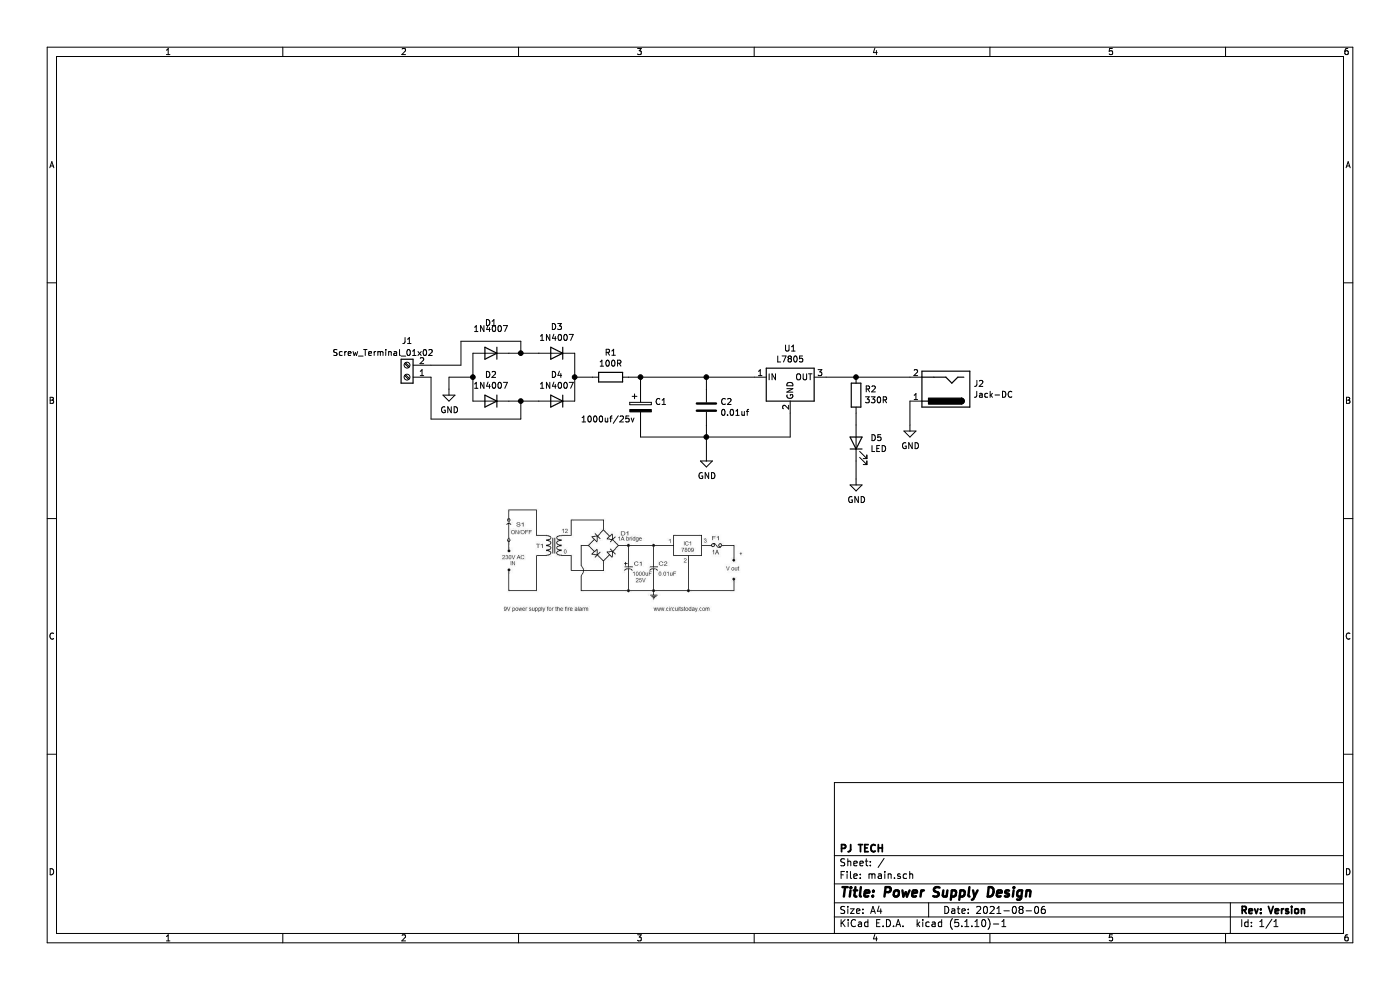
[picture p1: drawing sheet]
EESchema Schematic File Version 4
EELAYER 30 0
EELAYER END
$Descr A4 11693 8268
encoding utf-8
Sheet 1 1
Title "Power Supply Design"
Date "2021-08-06"
Rev "Version"
Comp "PJ TECH"
Comment1 ""
Comment2 ""
Comment3 ""
Comment4 ""
$EndDescr
$Comp
L Device:D D1
U 1 1
P 4100 2950
F 0 "D1" H 4100 2700 50  0000 C CNN
F 1 "1N4007" H 4100 2750 50  0000 C CNN
F 2 "Diode_THT:D_DO-15_P15.24mm_Horizontal" H 4100 2950 50  0001 C CNN
F 3 "~" H 4100 2950 50  0001 C CNN
	1    4100 2950
	-1   0    0    1   
$EndComp
$Comp
L Device:D D2
U 1 1
P 4100 3350
F 0 "D2" H 4100 3133 50  0000 C CNN
F 1 "1N4007" H 4100 3224 50  0000 C CNN
F 2 "Diode_THT:D_DO-15_P15.24mm_Horizontal" H 4100 3350 50  0001 C CNN
F 3 "~" H 4100 3350 50  0001 C CNN
	1    4100 3350
	-1   0    0    1   
$EndComp
$Comp
L Device:D D3
U 1 1
P 4650 2950
F 0 "D3" H 4650 2733 50  0000 C CNN
F 1 "1N4007" H 4650 2824 50  0000 C CNN
F 2 "Diode_THT:D_DO-15_P15.24mm_Horizontal" H 4650 2950 50  0001 C CNN
F 3 "~" H 4650 2950 50  0001 C CNN
	1    4650 2950
	-1   0    0    1   
$EndComp
$Comp
L Device:D D4
U 1 1
P 4650 3350
F 0 "D4" H 4650 3133 50  0000 C CNN
F 1 "1N4007" H 4650 3224 50  0000 C CNN
F 2 "Diode_THT:D_DO-15_P15.24mm_Horizontal" H 4650 3350 50  0001 C CNN
F 3 "~" H 4650 3350 50  0001 C CNN
	1    4650 3350
	-1   0    0    1   
$EndComp
$Comp
L Device:CP C1
U 1 1
P 5350 3400
F 0 "C1" H 5468 3446 50  0000 L CNN
F 1 "1000uf/25v" H 4850 3300 50  0000 L CNN
F 2 "Capacitor_THT:CP_Radial_D12.5mm_P7.50mm" H 5388 3250 50  0001 C CNN
F 3 "~" H 5350 3400 50  0001 C CNN
	1    5350 3400
	1    0    0    -1  
$EndComp
$Comp
L Device:R R2
U 1 1
P 7150 3300
F 0 "R2" H 7080 3254 50  0000 R CNN
F 1 "330R" H 7080 3345 50  0000 R CNN
F 2 "Resistor_THT:R_Axial_DIN0204_L3.6mm_D1.6mm_P7.62mm_Horizontal" V 7080 3300 50  0001 C CNN
F 3 "~" H 7150 3300 50  0001 C CNN
	1    7150 3300
	-1   0    0    1   
$EndComp
$Comp
L Regulator_Linear:L7805 U1
U 1 1
P 6600 3150
F 0 "U1" H 6600 3392 50  0000 C CNN
F 1 "L7805" H 6600 3301 50  0000 C CNN
F 2 "Package_TO_SOT_THT:TO-220-3_Vertical" H 6625 3000 50  0001 L CIN
F 3 "http://www.st.com/content/ccc/resource/technical/document/datasheet/41/4f/b3/b0/12/d4/47/88/CD00000444.pdf/files/CD00000444.pdf/jcr:content/translations/en.CD00000444.pdf" H 6600 3100 50  0001 C CNN
	1    6600 3150
	1    0    0    -1  
$EndComp
$Comp
L Device:LED D5
U 1 1
P 7150 3700
F 0 "D5" V 7189 3582 50  0000 R CNN
F 1 "LED" V 7098 3582 50  0000 R CNN
F 2 "LED_THT:LED_D8.0mm" H 7150 3700 50  0001 C CNN
F 3 "~" H 7150 3700 50  0001 C CNN
	1    7150 3700
	0    -1   -1   0   
$EndComp
$Comp
L Device:C C2
U 1 1
P 5900 3400
F 0 "C2" H 6015 3446 50  0000 L CNN
F 1 "0.01uf" H 6015 3355 50  0000 L CNN
F 2 "Capacitor_THT:C_Disc_D8.0mm_W5.0mm_P5.00mm" H 5938 3250 50  0001 C CNN
F 3 "~" H 5900 3400 50  0001 C CNN
	1    5900 3400
	1    0    0    -1  
$EndComp
Wire Wire Line
	3950 2950 3950 3150
Wire Wire Line
	4250 2950 4350 2950
Wire Wire Line
	4250 3350 4350 3350
Wire Wire Line
	4800 2950 4800 3150
$Comp
L Device:R R1
U 1 1
P 5100 3150
F 0 "R1" V 4893 3150 50  0000 C CNN
F 1 "100R" V 4984 3150 50  0000 C CNN
F 2 "Resistor_THT:R_Axial_DIN0204_L3.6mm_D1.6mm_P7.62mm_Horizontal" V 5030 3150 50  0001 C CNN
F 3 "~" H 5100 3150 50  0001 C CNN
	1    5100 3150
	0    1    1    0   
$EndComp
Wire Wire Line
	4800 3150 4950 3150
Connection ~ 4800 3150
Wire Wire Line
	4800 3150 4800 3350
Wire Wire Line
	5250 3150 5350 3150
Wire Wire Line
	5900 3250 5900 3150
Connection ~ 5900 3150
Wire Wire Line
	5900 3150 6300 3150
Wire Wire Line
	5350 3250 5350 3150
Connection ~ 5350 3150
Wire Wire Line
	5350 3150 5900 3150
Wire Wire Line
	6900 3150 7150 3150
Wire Wire Line
	7150 3450 7150 3550
Wire Wire Line
	5350 3550 5350 3650
Wire Wire Line
	5350 3650 5900 3650
Wire Wire Line
	5900 3650 5900 3550
Wire Wire Line
	5900 3650 6600 3650
Wire Wire Line
	6600 3650 6600 3450
Connection ~ 5900 3650
$Comp
L power:GND #PWR03
U 1 1
P 7150 4000
F 0 "#PWR03" H 7150 3750 50  0001 C CNN
F 1 "GND" H 7155 3827 50  0000 C CNN
F 2 "" H 7150 4000 50  0001 C CNN
F 3 "" H 7150 4000 50  0001 C CNN
	1    7150 4000
	1    0    0    -1  
$EndComp
$Comp
L power:GND #PWR02
U 1 1
P 5900 3800
F 0 "#PWR02" H 5900 3550 50  0001 C CNN
F 1 "GND" H 5905 3627 50  0000 C CNN
F 2 "" H 5900 3800 50  0001 C CNN
F 3 "" H 5900 3800 50  0001 C CNN
	1    5900 3800
	1    0    0    -1  
$EndComp
$Comp
L power:GND #PWR01
U 1 1
P 3750 3250
F 0 "#PWR01" H 3750 3000 50  0001 C CNN
F 1 "GND" H 3755 3077 50  0000 C CNN
F 2 "" H 3750 3250 50  0001 C CNN
F 3 "" H 3750 3250 50  0001 C CNN
	1    3750 3250
	1    0    0    -1  
$EndComp
Wire Wire Line
	7150 3850 7150 4000
Wire Wire Line
	5900 3800 5900 3650
Wire Wire Line
	3750 3250 3750 3150
Wire Wire Line
	3750 3150 3950 3150
Connection ~ 3950 3150
Wire Wire Line
	3950 3150 3950 3350
$Comp
L Connector:Screw_Terminal_01x02 J1
U 1 1
P 3400 3150
F 0 "J1" H 3400 2850 50  0000 C CNN
F 1 "Screw_Terminal_01x02" H 3600 2950 50  0000 C CNN
F 2 "TerminalBlock_Phoenix:TerminalBlock_Phoenix_MKDS-3-2-5.08_1x02_P5.08mm_Horizontal" H 3400 3150 50  0001 C CNN
F 3 "~" H 3400 3150 50  0001 C CNN
	1    3400 3150
	-1   0    0    1   
$EndComp
$Comp
L Connector:Jack-DC J2
U 1 1
P 7900 3250
F 0 "J2" H 7670 3208 50  0000 R CNN
F 1 "Jack-DC" H 7670 3299 50  0000 R CNN
F 2 "TerminalBlock:TerminalBlock_bornier-2_P5.08mm" H 7950 3210 50  0001 C CNN
F 3 "~" H 7950 3210 50  0001 C CNN
	1    7900 3250
	-1   0    0    1   
$EndComp
Wire Wire Line
	7150 3150 7600 3150
Connection ~ 7150 3150
$Comp
L power:GND #PWR04
U 1 1
P 7600 3550
F 0 "#PWR04" H 7600 3300 50  0001 C CNN
F 1 "GND" H 7605 3377 50  0000 C CNN
F 2 "" H 7600 3550 50  0001 C CNN
F 3 "" H 7600 3550 50  0001 C CNN
	1    7600 3550
	1    0    0    -1  
$EndComp
Wire Wire Line
	7600 3350 7600 3550
Wire Wire Line
	3600 3050 3850 3050
Wire Wire Line
	3850 3050 3850 2850
Wire Wire Line
	3850 2850 4350 2850
Wire Wire Line
	4350 2850 4350 2950
Connection ~ 4350 2950
Wire Wire Line
	4350 2950 4500 2950
Wire Wire Line
	4350 3350 4350 3500
Wire Wire Line
	4350 3500 3600 3500
Wire Wire Line
	3600 3500 3600 3150
Connection ~ 4350 3350
Wire Wire Line
	4350 3350 4500 3350
$EndSCHEMATC
